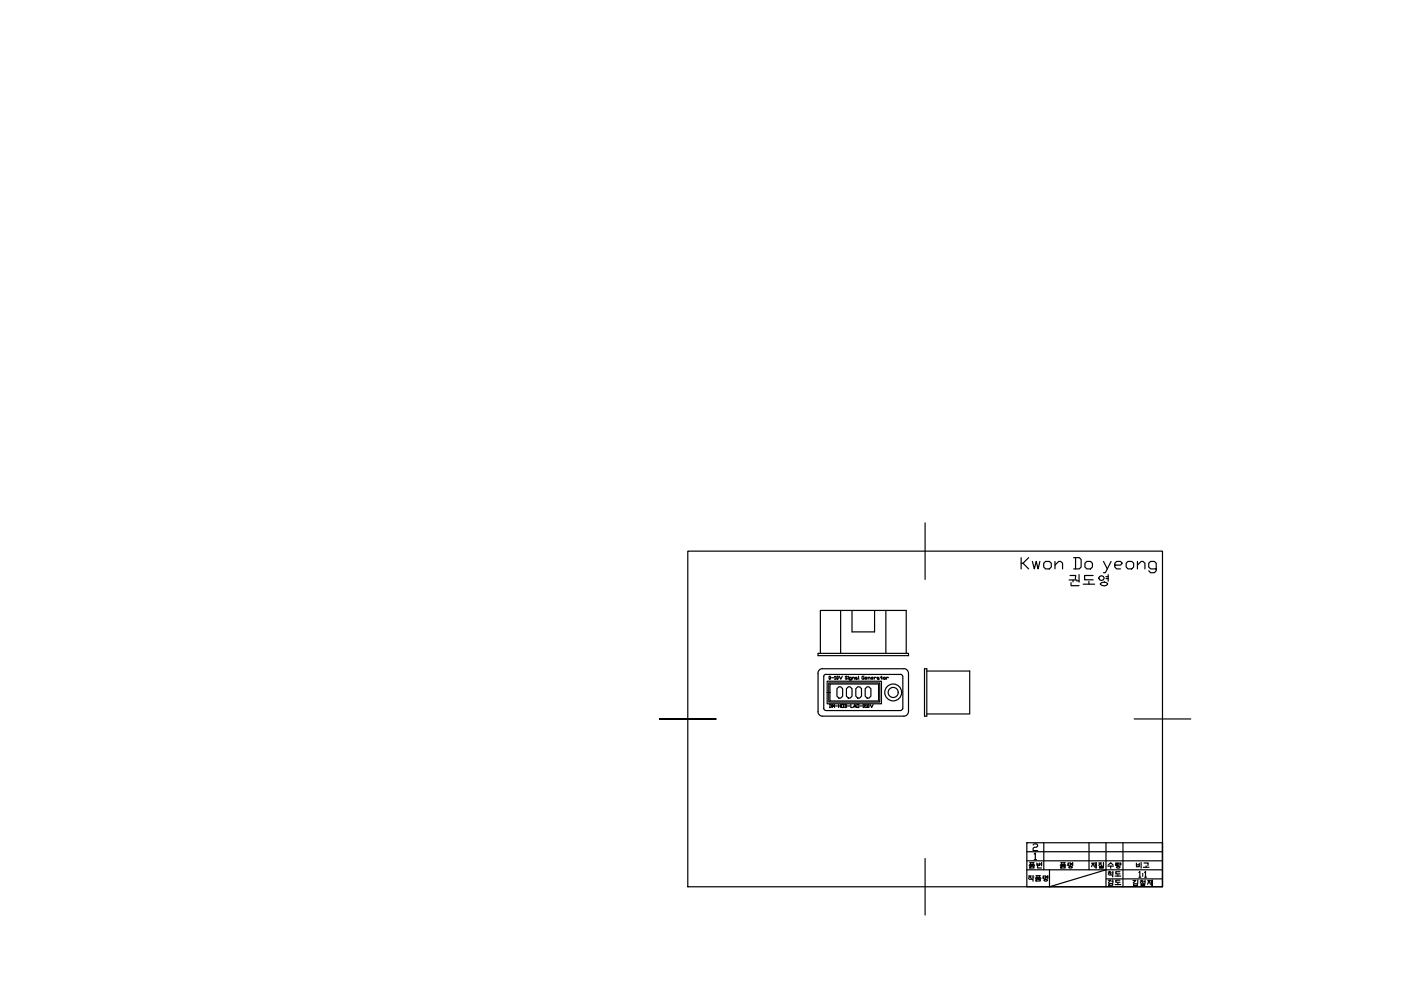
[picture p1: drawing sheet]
<svg xmlns="http://www.w3.org/2000/svg" width="297mm" height="210mm" viewBox="0 0 297 210" stroke-linecap="round" stroke-linejoin="round" font-family="sans-serif">
<!-- layer: 0 -->
<g fill="none" stroke="#000" stroke-width=".25">
<path d="M145.8 116.9h100.7v71.1h-100.7zM196.1 110.9v11.9M216.5 118.2v2.4M216.9 119.4l1.2 1.2M218.1 118.2l-1.2 1.2h-.4M218.9 119l.4 1.6 .4-1.6 .4 1.6 .4-1.6M221.3 119.4l.4-.4h.8l.4 .4v.8l-.4 .4h-.8l-.4-.4zM223.7 119.8l.8-.8h.4l.4 .4v1.2M223.7 119v1.6M227.6 118.2h1.2l.4 .4v1.6l-.4 .4h-1.2M228 118.2v2.4M238.8 119.4l.3-.4h.9l.4 .4v.8l-.4 .4h-.9l-.3-.4z"/>
<path d="M241.2 119.8l.8-.8h.3l.4 .4v1.2M241.2 119v1.6M173.4 138.5h19.2v.5h-19.2zM173.9 138.5v-9.1h18.2v9.1M178.2 129.4v9.1M180.6 129.4v4.6h4.8v-4.6M187.8 129.4v9.1M245.1 120.6h-1.1l-.4-.4v-.8l.4-.4h.8l.3 .4v1.6l-.3 .4h-.8l-.4-.4M139.8 152.4h12h-6M173.7 142l.7-.2h17.2a1 1 0 0 1 1 .9v8.2a.96 .96 0 0 1-.9 .9h-17.3a.93 .93 0 0 1-1-.9v-8.2zM175.1 143h15.8M175.4 144.4h11.5v4.8h-11.5z"/>
<path d="M175.7 144.8h10.8v4.1h-10.8zM176 145h10.3v3.6h-10.3zM187.9 143.6v.4M188.4 143.7l-.2-.1-.3 .2M190.9 143h.3l.2 .5M191.2 146.8v.1M191.4 143.5v6.7l-.2 .4-16.1 .1M196 141.8h.5v10h-.5zM196.5 142.3h9.1v9.1h-9.1M240.5 152.4h12M217.7 178.7h28.8v9.3h-28.8zM217.7 178.7v.1"/>
<path d="M219 179.1l.3-.2h.5l.2 .2v.3l-.2 .2h-.5l-.3 .3v.5h1M221.3 178.7v5.7M230.9 178.7v5.7M234.5 178.7v5.7l-12 3.6M238.1 178.7v5.7M246.5 178.7v9.3M196.1 182v12M217.7 180.6h28.8M217.7 182.5h28.8M217.7 184.4h28.8M234.5 186.3h12"/>
<circle cx="189.4" cy="146.8" r="1.79"/>
<circle cx="189.4" cy="146.8" r="1.07"/>
</g>
<g font-size="5.7">
<text x="225.8" y="125.6">권도영</text>
<text x="176.4" y="149.2">0000</text>
</g>
<g font-size="4.4">
<text x="234.2" y="187.3">척도</text>
<text x="239.2" y="189.1">김철재</text>
</g>
<g font-size="4">
<text x="217.3" y="185.2">품번</text>
<text x="224" y="185.2">품명</text>
<text x="230.4" y="185.2">재질</text>
<text x="233.9" y="185.2">수량</text>
<text x="239.9" y="185.2">비고</text>
<text x="217.3" y="188">작품명</text>
</g>
</svg>
